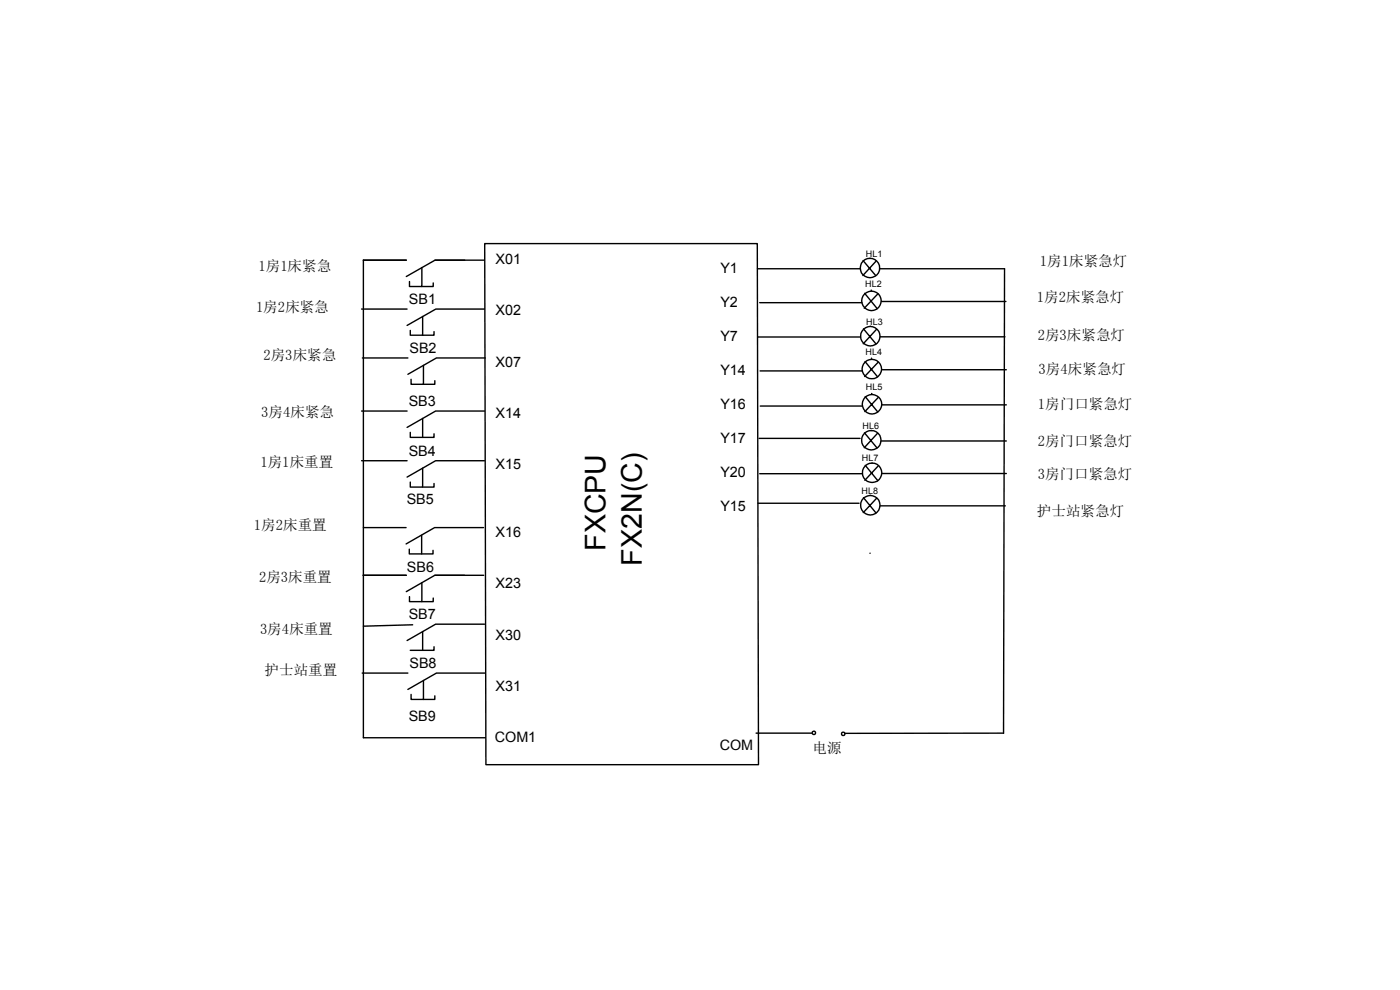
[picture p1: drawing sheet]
<svg xmlns="http://www.w3.org/2000/svg" width="297mm" height="210mm" viewBox="0 0 297 210" stroke-linecap="round" stroke-linejoin="round" font-family="sans-serif">
<g fill="none" stroke="#000" stroke-width=".3">
<path d="M86.2 55.2h-9.1v101.3h25.9M89.5 56.8v4h-2.6v-1.1M92.3 55.2h6.3M102.6 55.2h-10.3l-6.1 3.5M102.8 51.7h57.9l.2 110.5h-57.8zM160.7 57h21.7M183.1 55.3l2.7 3.2M184.6 54.8h.1M185.8 55.4l-2.8 3M186.6 57h26.5l-.2 98.6M76.7 65.6h9.7M76.9 75.9h9.6"/>
<path d="M89.7 67.1v4h-2.7v-1M89.8 77.5v4h-2.6v-1M91.9 60v.8h-2.4M92.1 70.3v.8h-2.4M102.8 65.6h-10.3l-6.1 3.4M103 75.9h-10.4l-6.1 3.5M160.8 71.5h21.7M161.2 64.2h21.6M161.2 78.7h21.7M183.2 69.7l2.6 3.3M183.4 62.2l2.7 3.3M183.5 76.7l2.7 3.3"/>
<path d="M184.6 69.2h.1M184.8 61.5v.1M184.9 61.7h.1M184.9 76h.1M185 76.2h.1M185.9 69.9l-2.8 3M186.2 62.4l-2.9 3M186.3 76.9l-2.9 3M186.7 71.4h26.5M187 64h26.4M187 78.4h26.5M76.7 87.2h9.7"/>
<path d="M76.7 97.7h9.7M89.7 88.8v4h-2.7v-1.1M89.7 99.3v4h-2.7v-1M92.1 92v.8h-2.4M92.2 80.8v.7h-2.4M102.8 87.2h-10.4l-6 3.5M102.8 97.7h-10.4l-6 3.5M161 93h21.5M161.3 86.1h21.7M183.4 91.8l2.7 3.2M183.6 84.1l2.6 3.3M183.6 98.7l2.6 3.3"/>
<path d="M184.8 91.3h.1M184.9 83.5h.1M185 83.6v.1M185 98.2h.1M186.1 91.9l-2.8 3.1M186.3 84.3l-2.8 3M186.3 98.8l-2.8 3.1M186.9 93.5h26.6M187.1 85.9h26.4M77.1 111.9h9M89.5 113.5v4h-2.7v-1M91.9 116.7v.8h-2.4"/>
<path d="M92.1 102.6v.7h-2.4M102.6 111.9h-10.4l-6.1 3.5M160.8 106.7h21.4M161.2 100.5h21.6M183.2 105.6l2.6 3.2M184.6 117.3v.1M184.6 105.1h.1M185.9 105.7l-2.8 3M186.7 107.3h26.6M187.1 100.4h26.4M77 122h9.2M87.5 132.5l-10.4 .3"/>
<path d="M89.5 123.6v4h-2.6v-1M89.7 134v3.9h-2.7M91.9 126.9v.7h-2.4M92.1 137.2v.7h-2.4M92.2 122h6.4M102.6 122h-10.4l-6 3.5M102.8 132.4h-10.4l-6 3.5M76.8 142.8h9.7M89.8 144.3v4.1h-2.6v-1.1M92.2 147.6v.8h-2.4M103 142.8h-10.4l-6.1 3.4M160.4 155.5h11.8"/>
<path d="M212.9 155.5l-33.6 .1"/>
<circle cx="184.5" cy="56.8" r="2.06"/>
<circle cx="184.6" cy="71.3" r="2.06"/>
<circle cx="184.9" cy="63.8" r="2.06"/>
<circle cx="185" cy="78.3" r="2.07"/>
<circle cx="184.8" cy="93.4" r="2.06"/>
<circle cx="185" cy="85.8" r="2.07"/>
<circle cx="184.6" cy="107.2" r="2.06"/>
<circle cx="185" cy="100.3" r="2.07"/>
<circle cx="172.7" cy="155.5" r=".35"/>
<circle cx="178.9" cy="155.7" r=".37"/>
</g>
<g font-size="6.1">
<text x="128.5" y="116.9" transform="rotate(-90 128.5 116.9)">FXCPU</text>
<text x="136.1" y="120" transform="rotate(-90 136.1 120)">FX2N(C)</text>
</g>
<g font-size="3.1">
<text x="54.8" y="57.4">1房1床紧急</text>
<text x="220.6" y="56.4">1房1床紧急灯</text>
<text x="220" y="64">1房2床紧急灯</text>
<text x="54.3" y="66.3">1房2床紧急</text>
<text x="55.9" y="76.4">2房3床紧急</text>
<text x="220.1" y="72">2房3床紧急灯</text>
<text x="220.3" y="79.4">3房4床紧急灯</text>
<text x="55.4" y="88.5">3房4床紧急</text>
<text x="220.2" y="86.7">1房门口紧急灯</text>
<text x="220.1" y="94.6">2房门口紧急灯</text>
<text x="55.2" y="99">1房1床重置</text>
<text x="220.1" y="101.6">3房门口紧急灯</text>
<text x="53.8" y="112.5">1房2床重置</text>
<text x="220" y="109.4">护士站紧急灯</text>
<text x="54.9" y="123.6">2房3床重置</text>
<text x="55.2" y="134.4">3房4床重置</text>
<text x="56.1" y="143.2">护士站重置</text>
<text x="172.4" y="159.8">电源</text>
</g>
<g font-size="3">
<text x="105.1" y="56.1">X01</text>
<text x="152.8" y="57.8">Y1</text>
<text x="86.7" y="64.4">SB1</text>
<text x="152.8" y="65">Y2</text>
<text x="105.1" y="66.9">X02</text>
<text x="86.9" y="74.8">SB2</text>
<text x="105.1" y="77.8">X07</text>
<text x="152.8" y="72.3">Y7</text>
<text x="152.8" y="79.5">Y14</text>
<text x="86.7" y="86.1">SB3</text>
<text x="105.1" y="88.6">X14</text>
<text x="152.8" y="86.8">Y16</text>
<text x="152.8" y="94">Y17</text>
<text x="86.7" y="96.6">SB4</text>
<text x="105.1" y="99.5">X15</text>
<text x="152.8" y="101.2">Y20</text>
<text x="86.3" y="107">SB5</text>
<text x="105.1" y="113.9">X16</text>
<text x="152.8" y="108.5">Y15</text>
<text x="86.3" y="121.4">SB6</text>
<text x="105.1" y="124.8">X23</text>
<text x="86.7" y="131.3">SB7</text>
<text x="105.1" y="135.7">X30</text>
<text x="86.9" y="141.7">SB8</text>
<text x="105.1" y="146.5">X31</text>
<text x="86.7" y="152.9">SB9</text>
<text x="105" y="157.4">COM1</text>
<text x="152.7" y="159.2">COM</text>
</g>
<g font-size="1.9">
<text x="183.7" y="54.6">HL1</text>
<text x="183.6" y="60.9">HL2</text>
<text x="183.8" y="69">HL3</text>
<text x="183.6" y="75.3">HL4</text>
<text x="183.7" y="82.8">HL5</text>
<text x="183" y="91">HL6</text>
<text x="182.8" y="97.8">HL7</text>
<text x="182.8" y="104.8">HL8</text>
</g>
</svg>
